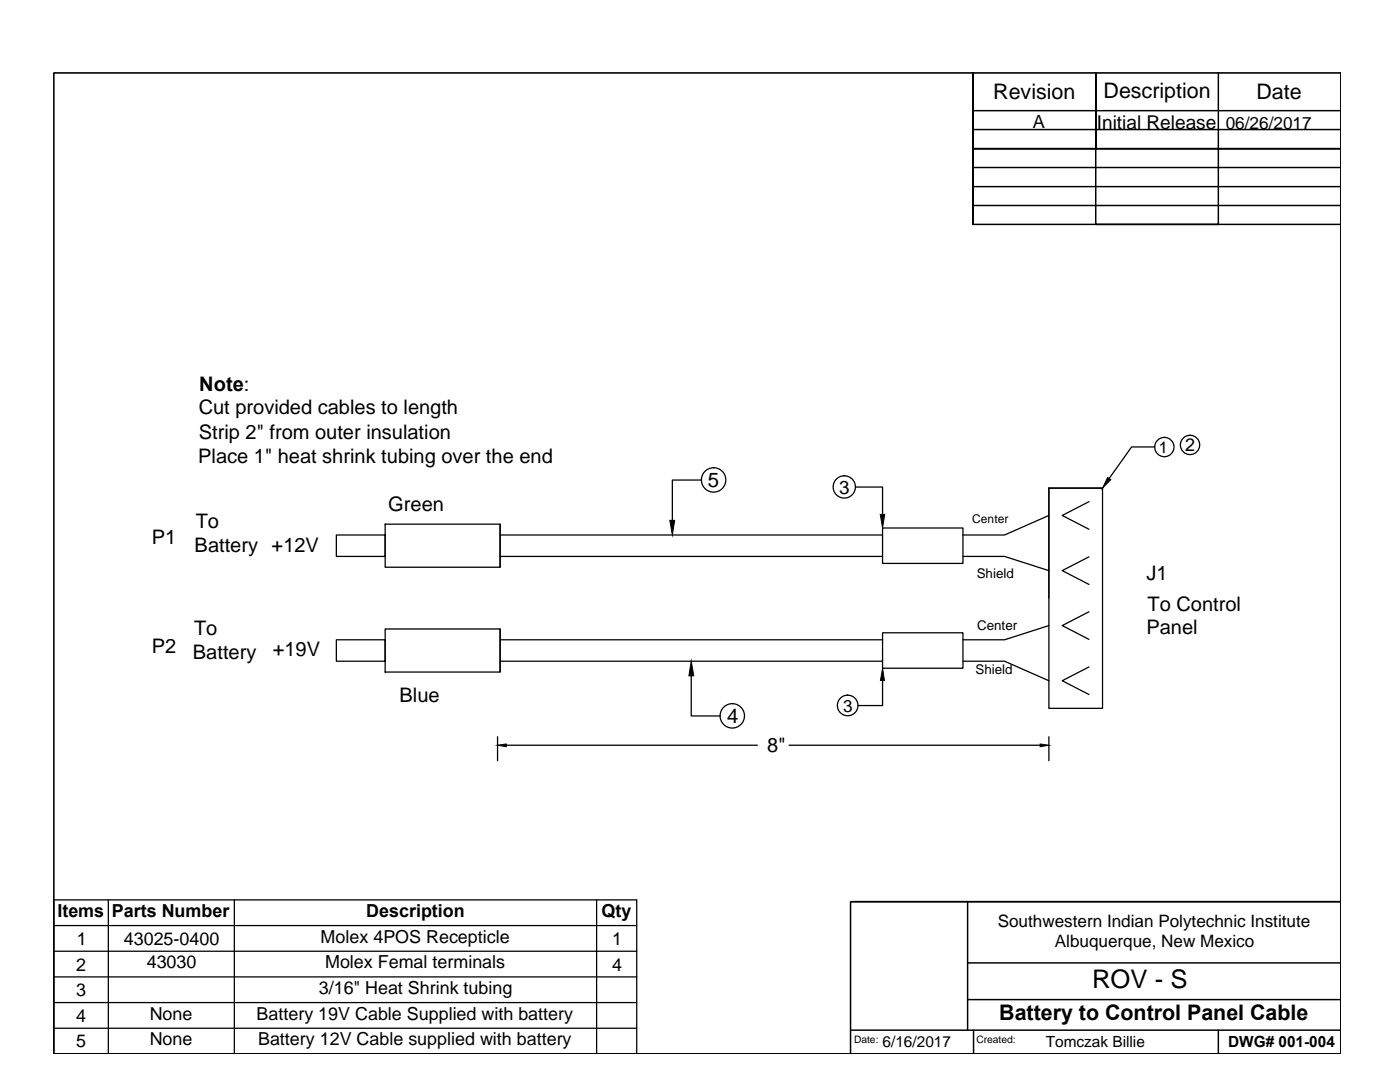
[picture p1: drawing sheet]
<svg xmlns="http://www.w3.org/2000/svg" width="279mm" height="216mm" viewBox="0 0 279 216" stroke-linecap="round" stroke-linejoin="round" font-family="sans-serif">
<!-- layer: 0 -->
<g fill="none" stroke="#000" stroke-width=".25">
<path d="M10.7 14.5h256.9v195.8h-256.9zM140 95.8h-5.8v8M170.8 97.2h5.3v5.4M209.3 97.4h10.7v43.9h-10.7zM220 97.4h-10.7v22M230.4 89.2h-4.6l-4.5 6.3M67.1 106.8h9.8v4.2h-9.8zM76.9 104.6h22.9v8.6h-22.9zM99.8 104.6v8.6M99.8 106.8h76.3M99.8 111h76.3M176.1 105.4h16.1v7h-16.1z"/>
<path d="M192.2 111h8.3l8.8 2.9M209.3 102.9l-8.8 3.9h-8.3M217.3 100.1l-5.3 2.8 5.3 2.7M217.3 111.1l-5.3 2.8 5.3 2.7M67.1 127.7h9.8v4.2h-9.8zM76.9 125.5h22.9v8.6h-22.9zM99.8 125.5v8.6M99.8 131.9h76.3M99.8 127.7h76.3M138 134.9v8h5.7M176.1 126.3h16.1v7h-16.1zM176.1 135.8v5h-4.9"/>
<path d="M192.2 131.9h8.3l8.8 3.9M209.3 124.8l-8.8 2.9h-8.3M217.3 133.1l-5.3 2.7 5.3 2.8M217.3 122.1l-5.3 2.7 5.3 2.8M99.3 147v4.8M101 148.7h50.2M157.5 148.7h50.1M209.3 147v4.8M10.7 179.6h116.4v30.7h-116.4zM21.6 179.6v30.7M46.8 179.6v30.7M119.1 179.6v30.7"/>
<path d="M10.7 184.7h116.4M10.7 189.8h116.4M10.7 194.9h116.4M10.7 200.1h116.4M10.7 205.2h116.4"/>
<circle cx="142.4" cy="95.8" r="2.43"/>
<circle cx="168.5" cy="97.2" r="2.22"/>
<circle cx="232.4" cy="89.2" r="1.93"/>
<circle cx="237.5" cy="88.8" r="1.93"/>
<circle cx="146.1" cy="142.8" r="2.43"/>
<circle cx="169.2" cy="140.8" r="2.05"/>
</g>
<path d="M221.1 95.3l.6 .4-1.7 1.7zM133.7 103.8h.9l-.4 3zM175.7 102.6h.9l-.5 2.8zM138 131.9l.5 3h-1zM176.1 133.3l.4 2.5h-.8zM99.3 148.7l1.7-.3v.6zM207.6 148.4l1.7 .3-1.7 .3z" fill="#000" stroke="#000" stroke-width=".2"/>
<path d="M10.7 14.5h256.9v195.8h-256.9z" fill="none" stroke="#000" stroke-width=".2"/>
<!-- layer: Border A -->
<g fill="none" stroke="#000" stroke-width=".3">
<path d="M194.3 14.5v.2M243.1 14.5v30.3h-24.4v-30.2v15.1h-24.5h73.3h-48.9M194.2 25.9h73.3M267.5 22.1h-73.3v7.6v-15.2v30.3v-15.1v7.5v-3.8h73.3M267.5 37.2h-73.3v7.6h73.3M194.2 41h73.3M169.9 179.9h97.7M193.1 179.9v25.7M267.6 179.9h-97.9v30.3M193.1 192.1h74.5v7.4h-74.5M267.6 199.5v6.1h-73.3M169.9 205.6h24.4v4.6"/>
<path d="M216.3 201.5h.1M243.1 205.6v4.6"/>
</g>
<text font-size="5.1" x="218" y="197.2">ROV - S</text>
<g font-size="4.3">
<text x="198.2" y="19.8">Revision</text>
<text x="220.2" y="19.5">Description</text>
<text x="250.8" y="19.8">Date</text>
<text x="199.4" y="203.6">Battery to Control Panel Cable</text>
</g>
<text font-size="4.1" x="141.3" y="97.2">5</text>
<g font-size="4">
<text x="39.8" y="77.9">Note:</text>
<text x="39.7" y="82.7">Cut provided cables to length</text>
<text x="39.7" y="87.5">Strip 2&quot; from outer insulation</text>
<text x="39.6" y="92.3">Place 1&quot; heat shrink tubing over the end</text>
<text x="77.5" y="101.9">Green</text>
<text x="39.1" y="105.4">To</text>
<text x="30.3" y="108.6">P1</text>
<text x="38.8" y="110.2">Battery +12V</text>
<text x="228.8" y="115.7">J1</text>
<text x="229" y="121.8">To Control</text>
<text x="30.3" y="130.2">P2</text>
<text x="38.5" y="131.5">Battery</text>
<text x="38.7" y="126.7">To</text>
<text x="54.4" y="131">+19V</text>
<text x="228.8" y="126.6">Panel</text>
<text x="79.7" y="140">Blue</text>
<text x="145.1" y="144.3">4</text>
<text x="153.1" y="150.1">8&quot;</text>
</g>
<g font-size="3.8">
<text x="218.9" y="25.7">Initial Release</text>
<text x="167.5" y="98.5">3</text>
</g>
<g font-size="3.6">
<text x="206.1" y="25.6">A</text>
<text x="236.5" y="89.9">2</text>
<text x="11.5" y="183">Items</text>
<text x="22.3" y="183">Parts Number</text>
<text x="73.1" y="183">Description</text>
<text x="120" y="183">Qty</text>
<text x="15.3" y="188.5">1</text>
<text x="24.7" y="188.5">43025-0400</text>
<text x="64" y="188.2">Molex 4POS Recepticle</text>
<text x="122.2" y="188.5">1</text>
<text x="15.2" y="193.7">2</text>
<text x="29.3" y="193.2">43030</text>
<text x="64.9" y="193.2">Molex Femal terminals</text>
<text x="122.2" y="193.7">4</text>
<text x="15.2" y="198.7">3</text>
<text x="15.2" y="203.9">4</text>
<text x="29.9" y="203.4">None</text>
<text x="51.2" y="203.5">Battery 19V Cable Supplied with battery</text>
<text x="63.7" y="198.4">3/16&quot; Heat Shrink tubing</text>
<text x="15.2" y="209">5</text>
<text x="29.9" y="208.6">None</text>
<text x="51.5" y="208.6">Battery 12V Cable supplied with battery</text>
</g>
<g font-size="3.4">
<text x="244.6" y="25.8">06/26/2017</text>
<text x="168.3" y="142">3</text>
<text x="199.1" y="184.9">Southwestern Indian Polytechnic Institute</text>
<text x="210.5" y="189">Albuquerque, New Mexico</text>
</g>
<text font-size="3.2" x="231.3" y="90.4">1</text>
<g font-size="3.1">
<text x="176.1" y="208.9">6/16/2017</text>
<text x="208.7" y="208.9">Tomczak Billie</text>
<text x="245.1" y="208.9">DWG# 001-004</text>
</g>
<g font-size="2.7">
<text x="194.9" y="115.4">Shield</text>
<text x="195" y="125.7">Center</text>
<text x="194.7" y="134.5">Shield</text>
</g>
<text font-size="2.4" x="194" y="104.3">Center</text>
<g font-size="2">
<text x="170.4" y="208.1">Date:</text>
<text x="194.9" y="208.2">Created:</text>
</g>
</svg>
